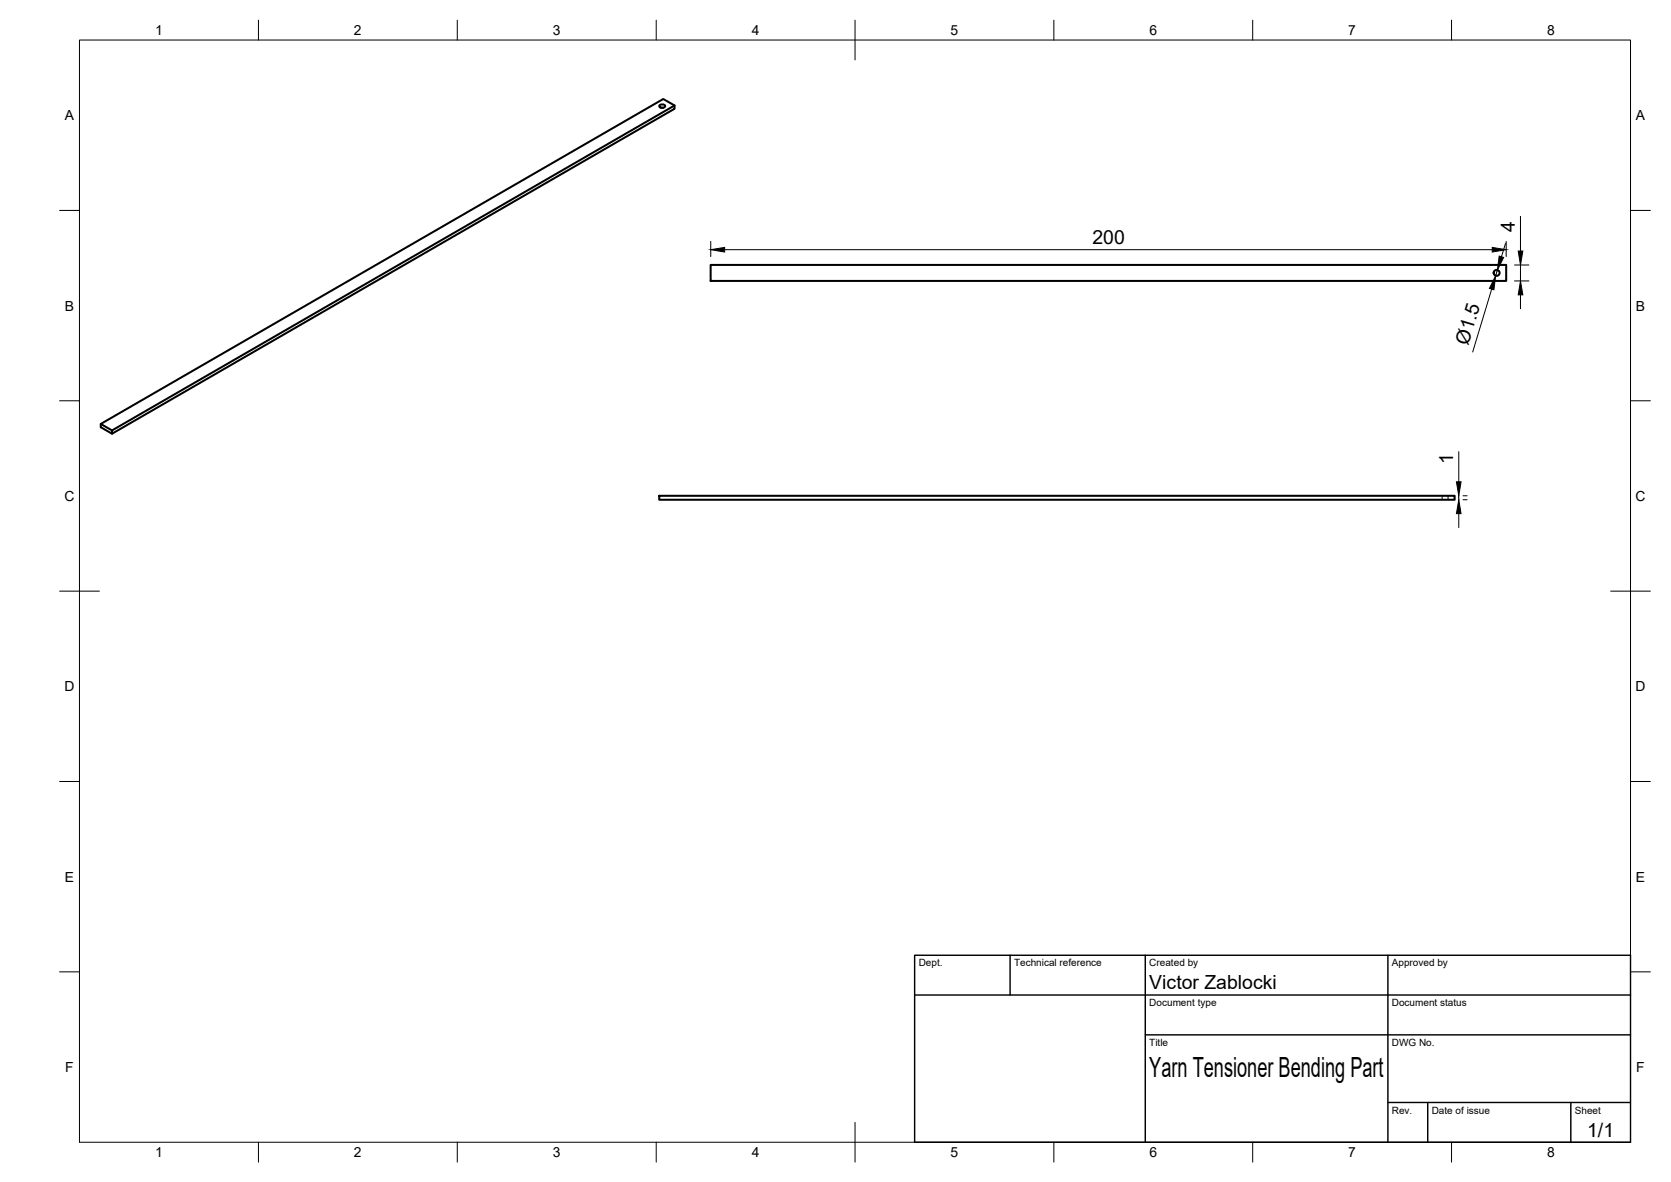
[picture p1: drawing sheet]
<svg xmlns="http://www.w3.org/2000/svg" width="420mm" height="297mm" viewBox="0 0 420 297" stroke-linecap="round" stroke-linejoin="round" font-family="sans-serif">
<!-- layer: Visible -->
<g fill="none" stroke="#000" stroke-width=".51">
<path d="M166 26.4l.5-.2a.58 .58 0 0 1 .7 .6l-.7 .3a.58 .58 0 0 1-.7-.5zM166.3 27.1h.5M169.6 26.5l-141.4 81.7v.8l-2.9-1.6v-.9l141.5-81.6 2.8 1.6v.8l-141.4 81.7M178.7 66.6h200v4h-200zM25.3 106.5l2.9 1.7M165.8 124.6h200v1h-200z"/>
<circle cx="376.3" cy="68.6" r=".75"/>
</g>
<!-- layer: Hidden -->
<path d="M362.6 124.6v1M364.1 124.6v1" fill="none" stroke="#000" stroke-width=".25"/>
<!-- layer: BORDER -->
<g fill="none" stroke="#000" stroke-width=".25">
<path d="M20 10.1h390v276.9h-390zM65 5.1v5M115 5.1v5M165 5.1v5M215 5.1v10M265 5.1v5M315 5.1v5M365 5.1v5M15 52.9h5M410 52.9h5M15 100.7h5M410 100.7h5"/>
<path d="M15 148.6h10M405 148.6h10M15 196.4h5M410 196.4h5M15 244.2h5M410 244.2h5M65 287v5M115 287v5M165 287v5M215 282.1v9.9M265 287v5M315 287v5"/>
<path d="M365 287v5"/>
</g>
<!-- layer: TITLEBLOCK -->
<path d="M230 240.1h180v46.9h-180zM230 250h180M254 240.1v9.9M288 240.1v46.9M349 240.1v46.9M288 260.1h122M349 277.1h61M359 277.1v9.9M395 277.1v9.9" fill="none" stroke="#000" stroke-width=".36"/>
<!-- layer: FD_Dimensions -->
<g fill="none" stroke="#000" stroke-width=".25">
<path d="M382.3 54.4v8.7M178.7 60.6v3.9M182.2 62.7h193M375.1 72.7l-4.8 15.8M376.5 67.9l-.4 1.4M378.5 61.2l-1 3.3M378.7 60.6v3.9M380.8 70.6h3.6M380.8 66.6h3.6M382.3 66.6v4M382.3 74.1v3.5M366.8 113.5v7.6"/>
<path d="M366.8 124.6v1M366.8 129.1v3.5M367.9 125.6h1M367.9 124.6h1"/>
</g>
<path d="M178.7 62.7l3.5-.5v1.1zM376.1 69.3l-.5 3.5-1.1-.3zM375.2 62.2l3.5 .5-3.5 .6zM377 64.4l1.1 .3-1.6 3.2zM382.3 70.6l.6 3.5h-1.2zM381.7 63.1h1.2l-.6 3.5zM366.8 125.6l.6 3.5h-1.2zM366.2 121.1h1.2l-.6 3.5z" fill="#000" stroke="#000" stroke-width=".25"/>
<text font-size="7" x="289" y="270.6">Yarn Tensioner Bending Part</text>
<g font-size="4.9">
<text x="380.9" y="58.3" transform="rotate(-90 380.9 58.3)">4</text>
<text x="274.7" y="61.3">200</text>
<text x="369.2" y="86.9" transform="rotate(-73 369.2 86.9)">Ø1.5</text>
<text x="365.4" y="116.7" transform="rotate(-90 365.4 116.7)">1</text>
<text x="289" y="248.5">Victor Zablocki</text>
<text x="399.1" y="285.7">1/1</text>
</g>
<g font-size="3.5">
<text x="39" y="8.8">1</text>
<text x="89" y="8.8">2</text>
<text x="139" y="8.8">3</text>
<text x="189" y="8.8">4</text>
<text x="239" y="8.8">5</text>
<text x="289" y="8.8">6</text>
<text x="339" y="8.8">7</text>
<text x="389" y="8.8">8</text>
<text x="16.3" y="30.2">A</text>
<text x="411.3" y="30.2">A</text>
<text x="16.3" y="78">B</text>
<text x="411.3" y="78">B</text>
<text x="16.2" y="125.9">C</text>
<text x="411.2" y="125.9">C</text>
<text x="16.2" y="173.7">D</text>
<text x="411.2" y="173.7">D</text>
<text x="16.3" y="221.6">E</text>
<text x="411.3" y="221.6">E</text>
<text x="16.4" y="269.4">F</text>
<text x="411.4" y="269.4">F</text>
<text x="39" y="290.8">1</text>
<text x="89" y="290.8">2</text>
<text x="139" y="290.8">3</text>
<text x="189" y="290.8">4</text>
<text x="239" y="290.8">5</text>
<text x="289" y="290.8">6</text>
<text x="339" y="290.8">7</text>
<text x="389" y="290.8">8</text>
</g>
<g font-size="2.5">
<text x="231" y="242.9">Dept.</text>
<text x="255" y="242.9">Technical reference</text>
<text x="289" y="242.9">Created by</text>
<text x="350" y="242.9">Approved by</text>
<text x="289" y="252.8">Document type</text>
<text x="350" y="252.8">Document status</text>
<text x="289" y="262.9">Title</text>
<text x="350" y="262.9">DWG No.</text>
<text x="350" y="279.9">Rev.</text>
<text x="360" y="279.9">Date of issue</text>
<text x="396" y="279.9">Sheet</text>
</g>
</svg>
